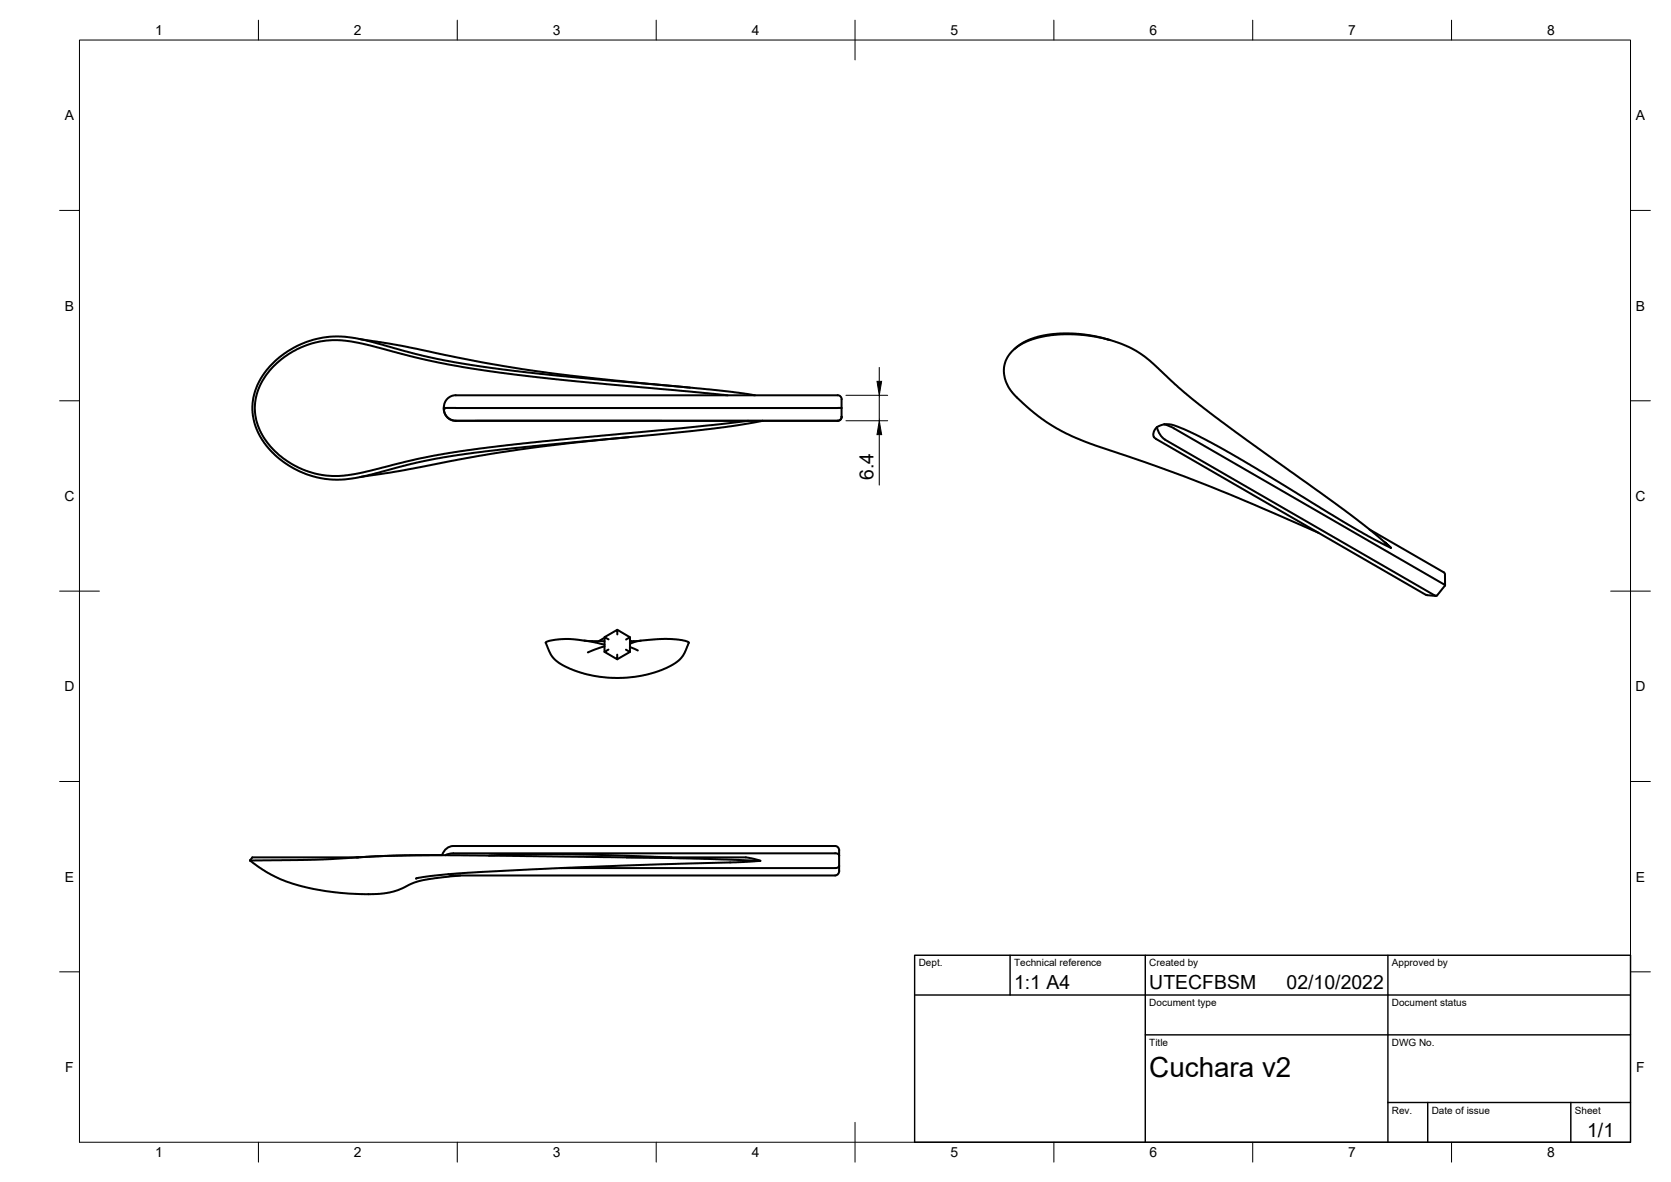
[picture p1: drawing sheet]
<svg xmlns="http://www.w3.org/2000/svg" width="420mm" height="297mm" viewBox="0 0 420 297" stroke-linecap="round" stroke-linejoin="round" font-family="sans-serif">
<!-- layer: Visible -->
<g fill="none" stroke="#000" stroke-width=".51">
<path d="M90.5 85.2l10.5 1.7 20.1 4.1 10.4 1.8 18.3 2.3 23.7 2.3M183 99.3l-40-3.7-19.2-2.2-7.6-1.2-7.6-1.4-18.2-4.6-3.7-.6-3.1-.1-4.5 .6-3.5 1.2-3 1.6-3.1 2.5-2.6 2.9-1.6 2.8-.9 2.6-.3 3.2 .4 2.7 1.1 3.2 2.3 3.3 2.4 2.3 3 2.2 3.6 1.7 3.4 .9 3.3 .4 2.8-.1 2.6-.3 17-4.1 7.1-1.3 7.7-1.1 15.6-1.8 34.6-3.3 17.2-1.8M189.8 99.3l-10.8-1.4-37.7-3.4-18.7-2.2-8.7-1.3-6.2-1.3-17.8-4.6-3.2-.5-2.3-.1-3.2 .3-4.5 1.3-2.7 1.2-3.8 2.6-2.6 2.4-2.2 3.1-1.2 2.8-.7 3.2 .1 3 .5 2.3 .6 1.5 1.7 3 2.8 3.1 2.8 2.3 3.6 2 4.1 1.4 4.1 .5h3l3.1-.5 14.8-3.7 5.2-1.1 7.2-1.1 16.9-2 42.7-4.1 7-.9 8.1-1.3h-77.2M210.6 99.3h-96a3 3 0 0 0-3 3M210.6 99.3a1.01 1.01 0 0 1 1 1M279.1 85.5l-4-1.1-5.6-.6-4.4 .1-3.9 .7a13.6 13.6 0 0 0-6.1 3.1M111.6 103a3.1 3.1 0 0 0 3 2.8M111.6 102.3v.5M111.6 102.5h99M111.6 103v-.3a2.99 2.99 0 0 0 3 3M114.6 105.7h96M158.1 109.9l-5.3 .5a459.7 459.7 0 0 0-52.8 8l-9.5 1.5"/>
<path d="M210.6 102.5h1M211.6 100.3v4.5M211.6 104.8a1.01 1.01 0 0 1-1 1 1.04 1.04 0 0 0 1-1zM290.2 109.8l.5 .5 67.8 39.2M290.9 107.4a5.9 5.9 0 0 1 6 .1l4.8 2.3 7.7 4.1 28.3 17.2 6.4 3.7 5.7 2.9M290.9 107.4l-.8 1.1-.1 .8 .1 .6M292.7 106.6l2.5 1 67.9 39.2 .2 .4-1.9 2.4-.6 .1-67.9-39.2-1.2-1.3-.8-1.8M331.6 133.9l-16.3-7.1-10.6-4.4-12-4.5-11.1-3.9a72.7 72.7 0 0 1-17.6-7.4l-3.9-2.8-4.4-3.9a8.1 8.1 0 0 1-2.3-10.3 12.9 12.9 0 0 1 9.1-5.1l5.2-.5 3.7 .1 2.7 .3 3.1 .6 3 .8 2.9 1.1 2.6 1.3 3.1 2.2 8.5 7.8 6.9 5.5 35.1 25.4 4.6 3.6 5.9 5-1.6-1.4M344.3 133l18.7 10.8 .3 .6v2.7M155.2 159.4v-1.1l-3.2 1.8M155.2 158.3l3.2 1.9-1 .5M358.6 149.5h.2"/>
<path d="M358.8 149.6l2.2 .2M146.9 161l5.1 .1M152 162.4l-4.2 1.5M152 160.3l-1.4 .8M153 163.2l-1 .6 3.2 1.9v-1.2M153 160.7l-1-.6v3.7M157.4 163.3l1 .5-3.2 1.9M158.4 161.8l2.2-.7 5.6-.5 3.9 .1 2.5 .4a.48 .48 0 0 1 .6 .4 .48 .48 0 0 1-.2 .5l-1 2.2-.9 1.4-1.3 1.1-2.1 1.1-3 1.1-3.1 .8-2 .4-4 .3-2.8-.1-3.6-.5-2.3-.5-3.6-1.3-2.7-1.4-1.4-1.1-.7-1.1-1.1-2.4a.54 .54 0 0 1-.1-.6 .54 .54 0 0 1 .6-.3l2.7-.4 3-.1 4.2 .5 4.2 .9M158.4 162.6l2 .9M158.4 160.2v3.6M158.4 160.9l.3 .2M161.1 161l-2.7 .1"/>
<path d="M62.8 216.2l16.4-.1 17.5-1 15.8-.2 57.2 .8 21.5 .6M62.8 216.2a36.4 36.4 0 0 0 19.1 7.7l5.8 .7 4 .1 4.3-.1a24.8 24.8 0 0 0 8.2-2.8l4.2-1 7.3-.8M111.1 214.9l-11.1 .1-10.1 .5h-26.4l-.7 .7M111.9 214.9l2.1-.5h96a.86 .86 0 0 1 1 .6M122.9 215l6.9-.3 9.7-.1 29.4 .9M157.5 215.5h25.5a20.6 20.6 0 0 1 7.8 .7l.4 .1M191.2 216.3l-6.3 .4-28.7 .8-22.3 1-19.2 1-6.2 .6-3.8 .6M211 213.8v5M211 218.8a1.14 1.14 0 0 1-1 1.2h-96l-1.3-.3M211 213.8a1.1 1.1 0 0 0-1-1.2h-96a3 3 0 0 0-2.8 2.3M211 217.6a.89 .89 0 0 1-1 .6h-68.9M104.8 220.7l-.2 .1"/>
</g>
<circle cx="111.6" cy="102.8" r=".25" fill="#000"/>
<!-- layer: Border -->
<g fill="none" stroke="#000" stroke-width=".25">
<path d="M20 10.1h390v276.9h-390zM65 5.1v5M115 5.1v5M165 5.1v5M215 5.1v10M265 5.1v5M315 5.1v5M365 5.1v5M15 52.9h5M410 52.9h5M15 100.7h5M410 100.7h5"/>
<path d="M15 148.6h10M405 148.6h10M15 196.4h5M410 196.4h5M15 244.2h5M410 244.2h5M65 287v5M115 287v5M165 287v5M215 282.1v9.9M265 287v5M315 287v5"/>
<path d="M365 287v5"/>
</g>
<!-- layer: TitleBlock -->
<path d="M230 240.1h180v46.9h-180zM230 250h180M254 240.1v9.9M288 240.1v46.9M349 240.1v46.9M288 260.1h122M349 277.1h61M359 277.1v9.9M395 277.1v9.9" fill="none" stroke="#000" stroke-width=".36"/>
<!-- layer: Dimensions -->
<path d="M212.7 99.3h10.5M221.1 92.3v3.5M221.1 99.3v6.4M212.7 105.7h10.5M221.1 109.2v12.7" fill="none" stroke="#000" stroke-width=".25"/>
<path d="M220.5 95.8h1.2l-.6 3.5zM221.1 105.7l.6 3.5h-1.2z" fill="#000" stroke="#000" stroke-width=".25"/>
<text font-size="7" x="289" y="270.6">Cuchara v2</text>
<g font-size="4.9">
<text x="219.6" y="120.7" transform="rotate(-90 219.6 120.7)">6.4</text>
<text x="255" y="248.5">1:1 A4</text>
<text x="289" y="248.5">UTECFBSM</text>
<text x="323.5" y="248.5">02/10/2022</text>
<text x="399.1" y="285.7">1/1</text>
</g>
<g font-size="3.5">
<text x="39" y="8.8">1</text>
<text x="89" y="8.8">2</text>
<text x="139" y="8.8">3</text>
<text x="189" y="8.8">4</text>
<text x="239" y="8.8">5</text>
<text x="289" y="8.8">6</text>
<text x="339" y="8.8">7</text>
<text x="389" y="8.8">8</text>
<text x="16.3" y="30.2">A</text>
<text x="411.3" y="30.2">A</text>
<text x="16.3" y="78">B</text>
<text x="411.3" y="78">B</text>
<text x="16.2" y="125.9">C</text>
<text x="411.2" y="125.9">C</text>
<text x="16.2" y="173.7">D</text>
<text x="411.2" y="173.7">D</text>
<text x="16.3" y="221.6">E</text>
<text x="411.3" y="221.6">E</text>
<text x="16.4" y="269.4">F</text>
<text x="411.4" y="269.4">F</text>
<text x="39" y="290.8">1</text>
<text x="89" y="290.8">2</text>
<text x="139" y="290.8">3</text>
<text x="189" y="290.8">4</text>
<text x="239" y="290.8">5</text>
<text x="289" y="290.8">6</text>
<text x="339" y="290.8">7</text>
<text x="389" y="290.8">8</text>
</g>
<g font-size="2.5">
<text x="231" y="242.9">Dept.</text>
<text x="255" y="242.9">Technical reference</text>
<text x="289" y="242.9">Created by</text>
<text x="350" y="242.9">Approved by</text>
<text x="289" y="252.8">Document type</text>
<text x="350" y="252.8">Document status</text>
<text x="289" y="262.9">Title</text>
<text x="350" y="262.9">DWG No.</text>
<text x="350" y="279.9">Rev.</text>
<text x="360" y="279.9">Date of issue</text>
<text x="396" y="279.9">Sheet</text>
</g>
</svg>
